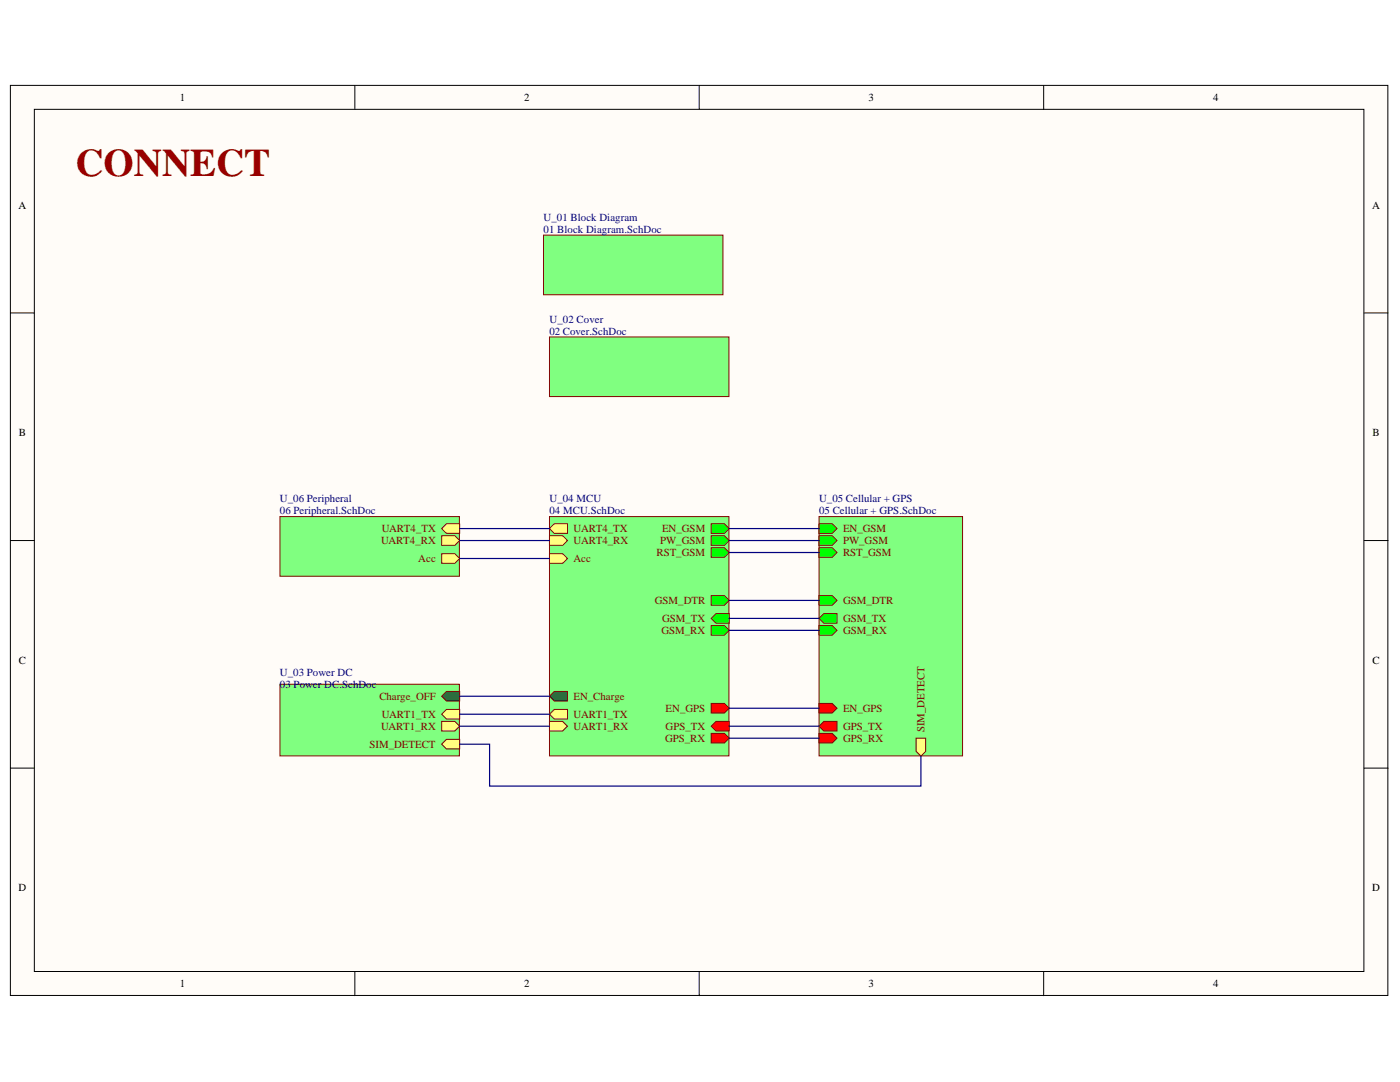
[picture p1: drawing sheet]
<svg xmlns="http://www.w3.org/2000/svg" width="279mm" height="216mm" viewBox="0 0 279 216" stroke-linecap="round" stroke-linejoin="round" font-family="sans-serif">
<g fill="#fffcf8" stroke="#000" stroke-width=".2">
<path d="M2.1 17h274.9v181.6h-274.9z"/>
<path d="M6.9 21.8h265.3v172.1h-265.3z"/>
</g>
<path d="M70.8 17v4.8M139.5 17v4.8M208.3 17v4.8M2.1 62.4h4.8M272.2 62.4h4.8M2.1 107.9h4.8M272.2 107.9h4.8M2.1 153.3h4.8M272.2 153.3h4.8M70.8 193.9v4.8M139.5 193.9v4.8M208.3 193.9v4.8" fill="none" stroke="#000" stroke-width=".2"/>
<g fill="#80ff80" stroke="#800000" stroke-width=".2">
<path d="M108.5 46.9h35.8v11.9h-35.8z"/>
<path d="M109.7 67.2h35.8v11.9h-35.8z"/>
<path d="M55.9 136.5h35.8v14.3h-35.8z"/>
</g>
<path d="M88.1 138.9l1-.9h2.6v1.9h-2.6z" fill-rule="evenodd" fill="#008000"/>
<path d="M88.1 138.9l1-.9h2.6v1.9h-2.6z" fill="none" stroke="#800000" stroke-width=".2"/>
<path d="M88.1 148.5l1-1h2.6v1.9h-2.6z" fill-rule="evenodd" fill="#ffff80"/>
<path d="M88.1 148.5l1-1h2.6v1.9h-2.6z" fill="none" stroke="#800000" stroke-width=".2"/>
<path d="M88.1 143.9h2.7l.9 1-.9 1h-2.7z" fill-rule="evenodd" fill="#ffff80"/>
<path d="M88.1 143.9h2.7l.9 1-.9 1h-2.7z" fill="none" stroke="#800000" stroke-width=".2"/>
<path d="M88.1 142.5l1-.9h2.6v1.9h-2.6z" fill-rule="evenodd" fill="#ffff80"/>
<path d="M88.1 142.5l1-.9h2.6v1.9h-2.6z" fill="none" stroke="#800000" stroke-width=".2"/>
<path d="M109.7 103.1h35.8v47.7h-35.8z" fill="#80ff80" stroke="#800000" stroke-width=".2"/>
<path d="M141.9 124.8h2.7l.9 1-.9 .9h-2.7z" fill-rule="evenodd" fill="#0f0"/>
<path d="M141.9 124.8h2.7l.9 1-.9 .9h-2.7z" fill="none" stroke="#800000" stroke-width=".2"/>
<path d="M141.9 123.4l1-1h2.6v1.9h-2.6z" fill-rule="evenodd" fill="#0f0"/>
<path d="M141.9 123.4l1-1h2.6v1.9h-2.6z" fill="none" stroke="#800000" stroke-width=".2"/>
<path d="M141.9 104.5h2.7l.9 1-.9 .9h-2.7z" fill-rule="evenodd" fill="#0f0"/>
<path d="M141.9 104.5h2.7l.9 1-.9 .9h-2.7z" fill="none" stroke="#800000" stroke-width=".2"/>
<path d="M141.9 106.9h2.7l.9 1-.9 .9h-2.7z" fill-rule="evenodd" fill="#0f0"/>
<path d="M141.9 106.9h2.7l.9 1-.9 .9h-2.7z" fill="none" stroke="#800000" stroke-width=".2"/>
<path d="M141.9 146.3h2.7l.9 1-.9 .9h-2.7z" fill-rule="evenodd" fill="#f00"/>
<path d="M141.9 146.3h2.7l.9 1-.9 .9h-2.7z" fill="none" stroke="#800000" stroke-width=".2"/>
<path d="M141.9 144.9l1-1h2.6v2h-2.6z" fill-rule="evenodd" fill="#f00"/>
<path d="M141.9 144.9l1-1h2.6v2h-2.6z" fill="none" stroke="#800000" stroke-width=".2"/>
<path d="M109.7 143.9h2.6l.9 1-.9 1h-2.6z" fill-rule="evenodd" fill="#ffff80"/>
<path d="M109.7 143.9h2.6l.9 1-.9 1h-2.6z" fill="none" stroke="#800000" stroke-width=".2"/>
<path d="M109.7 142.5l.9-.9h2.6v1.9h-2.6z" fill-rule="evenodd" fill="#ffff80"/>
<path d="M109.7 142.5l.9-.9h2.6v1.9h-2.6z" fill="none" stroke="#800000" stroke-width=".2"/>
<path d="M109.7 138.9l.9-.9h2.6v1.9h-2.6z" fill-rule="evenodd" fill="#008000"/>
<path d="M109.7 138.9l.9-.9h2.6v1.9h-2.6z" fill="none" stroke="#800000" stroke-width=".2"/>
<path d="M141.9 118.9h2.7l.9 .9-.9 1h-2.7z" fill-rule="evenodd" fill="#0f0"/>
<path d="M141.9 118.9h2.7l.9 .9-.9 1h-2.7z" fill="none" stroke="#800000" stroke-width=".2"/>
<path d="M109.7 106.9h2.6l.9 1-.9 .9h-2.6z" fill-rule="evenodd" fill="#ffff80"/>
<path d="M109.7 106.9h2.6l.9 1-.9 .9h-2.6z" fill="none" stroke="#800000" stroke-width=".2"/>
<path d="M109.7 105.5l.9-1h2.6v1.9h-2.6z" fill-rule="evenodd" fill="#ffff80"/>
<path d="M109.7 105.5l.9-1h2.6v1.9h-2.6z" fill="none" stroke="#800000" stroke-width=".2"/>
<path d="M109.7 110.5h2.6l.9 .9-.9 1h-2.6z" fill-rule="evenodd" fill="#ffff80"/>
<path d="M109.7 110.5h2.6l.9 .9-.9 1h-2.6z" fill="none" stroke="#800000" stroke-width=".2"/>
<path d="M141.9 140.4h2.7l.9 .9-.9 1h-2.7z" fill-rule="evenodd" fill="#f00"/>
<path d="M141.9 140.4h2.7l.9 .9-.9 1h-2.7z" fill="none" stroke="#800000" stroke-width=".2"/>
<path d="M141.9 109.3h2.7l.9 .9-.9 1h-2.7z" fill-rule="evenodd" fill="#0f0"/>
<path d="M141.9 109.3h2.7l.9 .9-.9 1h-2.7z" fill="none" stroke="#800000" stroke-width=".2"/>
<path d="M163.5 103.1h28.6v47.7h-28.6z" fill="#80ff80" stroke="#800000" stroke-width=".2"/>
<path d="M163.5 104.5h2.6l.9 1-.9 .9h-2.6z" fill-rule="evenodd" fill="#0f0"/>
<path d="M163.5 104.5h2.6l.9 1-.9 .9h-2.6z" fill="none" stroke="#800000" stroke-width=".2"/>
<path d="M163.5 140.4h2.6l.9 .9-.9 1h-2.6z" fill-rule="evenodd" fill="#f00"/>
<path d="M163.5 140.4h2.6l.9 .9-.9 1h-2.6z" fill="none" stroke="#800000" stroke-width=".2"/>
<path d="M163.5 124.8h2.6l.9 1-.9 .9h-2.6z" fill-rule="evenodd" fill="#0f0"/>
<path d="M163.5 124.8h2.6l.9 1-.9 .9h-2.6z" fill="none" stroke="#800000" stroke-width=".2"/>
<path d="M163.5 123.4l.9-1h2.6v1.9h-2.6z" fill-rule="evenodd" fill="#0f0"/>
<path d="M163.5 123.4l.9-1h2.6v1.9h-2.6z" fill="none" stroke="#800000" stroke-width=".2"/>
<path d="M163.5 106.9h2.6l.9 1-.9 .9h-2.6z" fill-rule="evenodd" fill="#0f0"/>
<path d="M163.5 106.9h2.6l.9 1-.9 .9h-2.6z" fill="none" stroke="#800000" stroke-width=".2"/>
<path d="M163.5 118.9h2.6l.9 .9-.9 1h-2.6z" fill-rule="evenodd" fill="#0f0"/>
<path d="M163.5 118.9h2.6l.9 .9-.9 1h-2.6z" fill="none" stroke="#800000" stroke-width=".2"/>
<path d="M182.8 147.3h1.9v2.6l-.9 1-1-1z" fill-rule="evenodd" fill="#ffff80"/>
<path d="M182.8 147.3h1.9v2.6l-.9 1-1-1z" fill="none" stroke="#800000" stroke-width=".2"/>
<path d="M163.5 109.3h2.6l.9 .9-.9 1h-2.6z" fill-rule="evenodd" fill="#0f0"/>
<path d="M163.5 109.3h2.6l.9 .9-.9 1h-2.6z" fill="none" stroke="#800000" stroke-width=".2"/>
<path d="M163.5 146.3h2.6l.9 1-.9 .9h-2.6z" fill-rule="evenodd" fill="#f00"/>
<path d="M163.5 146.3h2.6l.9 1-.9 .9h-2.6z" fill="none" stroke="#800000" stroke-width=".2"/>
<path d="M163.5 144.9l.9-1h2.6v2h-2.6z" fill-rule="evenodd" fill="#f00"/>
<path d="M163.5 144.9l.9-1h2.6v2h-2.6z" fill="none" stroke="#800000" stroke-width=".2"/>
<path d="M55.9 103.1h35.8v11.9h-35.8z" fill="#80ff80" stroke="#800000" stroke-width=".2"/>
<path d="M88.1 110.5h2.7l.9 .9-.9 1h-2.7z" fill-rule="evenodd" fill="#ffff80"/>
<path d="M88.1 110.5h2.7l.9 .9-.9 1h-2.7z" fill="none" stroke="#800000" stroke-width=".2"/>
<path d="M88.1 106.9h2.7l.9 1-.9 .9h-2.7z" fill-rule="evenodd" fill="#ffff80"/>
<path d="M88.1 106.9h2.7l.9 1-.9 .9h-2.7z" fill="none" stroke="#800000" stroke-width=".2"/>
<path d="M88.1 105.5l1-1h2.6v1.9h-2.6z" fill-rule="evenodd" fill="#ffff80"/>
<path d="M88.1 105.5l1-1h2.6v1.9h-2.6z" fill="none" stroke="#800000" stroke-width=".2"/>
<g fill="none" stroke="#000080" stroke-width=".24">
<path d="M91.7 105.5h18M91.7 107.9h18M91.7 111.4h18M145.5 105.5h18M145.5 107.9h18M145.5 119.8h18M145.5 110.2h18M91.7 138.9h18M145.5 125.8h18M145.5 123.4h18M91.7 148.5h6v8.4h86.1v-6M91.7 142.5h18"/>
<path d="M91.7 144.9h18M145.5 144.9h18M145.5 147.3h18M145.5 141.3h18"/>
</g>
<text font-size="7.8" fill="#980000" x="15.1" y="35.2">CONNECT</text>
<g font-size="2.2">
<text x="35.9" y="20.2">1</text>
<text x="104.6" y="20.2">2</text>
<text x="173.4" y="20.2">3</text>
<text x="242.1" y="20.2">4</text>
<text x="3.7" y="41.7">A</text>
<text x="273.8" y="41.7">A</text>
<text x="3.8" y="87.1">B</text>
<text x="273.9" y="87.1">B</text>
<text x="3.8" y="132.5">C</text>
<text x="273.9" y="132.5">C</text>
<text x="3.7" y="177.9">D</text>
<text x="273.8" y="177.9">D</text>
<text x="35.9" y="197">1</text>
<text x="104.6" y="197">2</text>
<text x="173.4" y="197">3</text>
<text x="242.1" y="197">4</text>
</g>
<g font-size="2.2" fill="#000080">
<text x="108.5" y="44.1">U_01 Block Diagram</text>
<text x="108.5" y="46.4">01 Block Diagram.SchDoc</text>
<text x="109.7" y="64.4">U_02 Cover</text>
<text x="109.7" y="66.8">02 Cover.SchDoc</text>
<text x="55.9" y="100.2">U_06 Peripheral</text>
<text x="109.7" y="100.2">U_04 MCU</text>
<text x="163.5" y="100.2">U_05 Cellular + GPS</text>
<text x="55.9" y="102.6">06 Peripheral.SchDoc</text>
<text x="109.7" y="102.6">04 MCU.SchDoc</text>
<text x="163.5" y="102.6">05 Cellular + GPS.SchDoc</text>
<text x="55.9" y="134.9">U_03 Power DC</text>
<text x="55.9" y="137.2">03 Power DC.SchDoc</text>
</g>
<g font-size="2.2" fill="#800000">
<text x="76.2" y="106.2">UART4_TX</text>
<text x="114.4" y="106.2">UART4_TX</text>
<text x="132.1" y="106.2">EN_GSM</text>
<text x="168.2" y="106.2">EN_GSM</text>
<text x="76" y="108.6">UART4_RX</text>
<text x="83.5" y="112.2">Acc</text>
<text x="114.4" y="108.6">UART4_RX</text>
<text x="114.4" y="112.2">Acc</text>
<text x="131" y="111">RST_GSM</text>
<text x="131.7" y="108.6">PW_GSM</text>
<text x="168.2" y="108.6">PW_GSM</text>
<text x="168.2" y="111">RST_GSM</text>
<text x="130.7" y="120.5">GSM_DTR</text>
<text x="132.1" y="124.1">GSM_TX</text>
<text x="168.2" y="124.1">GSM_TX</text>
<text x="168.2" y="120.5">GSM_DTR</text>
<text x="132" y="126.5">GSM_RX</text>
<text x="168.2" y="126.5">GSM_RX</text>
<text x="75.7" y="139.7">Charge_OFF</text>
<text x="76.2" y="143.3">UART1_TX</text>
<text x="114.4" y="143.3">UART1_TX</text>
<text x="114.4" y="139.7">EN_Charge</text>
<text x="132.8" y="142.1">EN_GPS</text>
<text x="168.2" y="142.1">EN_GPS</text>
<text x="73.8" y="149.2">SIM_DETECT</text>
<text x="76" y="145.6">UART1_RX</text>
<text x="114.4" y="145.6">UART1_RX</text>
<text x="132.7" y="148">GPS_RX</text>
<text x="132.8" y="145.6">GPS_TX</text>
<text x="168.2" y="148">GPS_RX</text>
<text x="168.2" y="145.6">GPS_TX</text>
<text x="184.5" y="146.1" transform="rotate(-90 184.5 146.1)">SIM_DETECT</text>
</g>
</svg>
